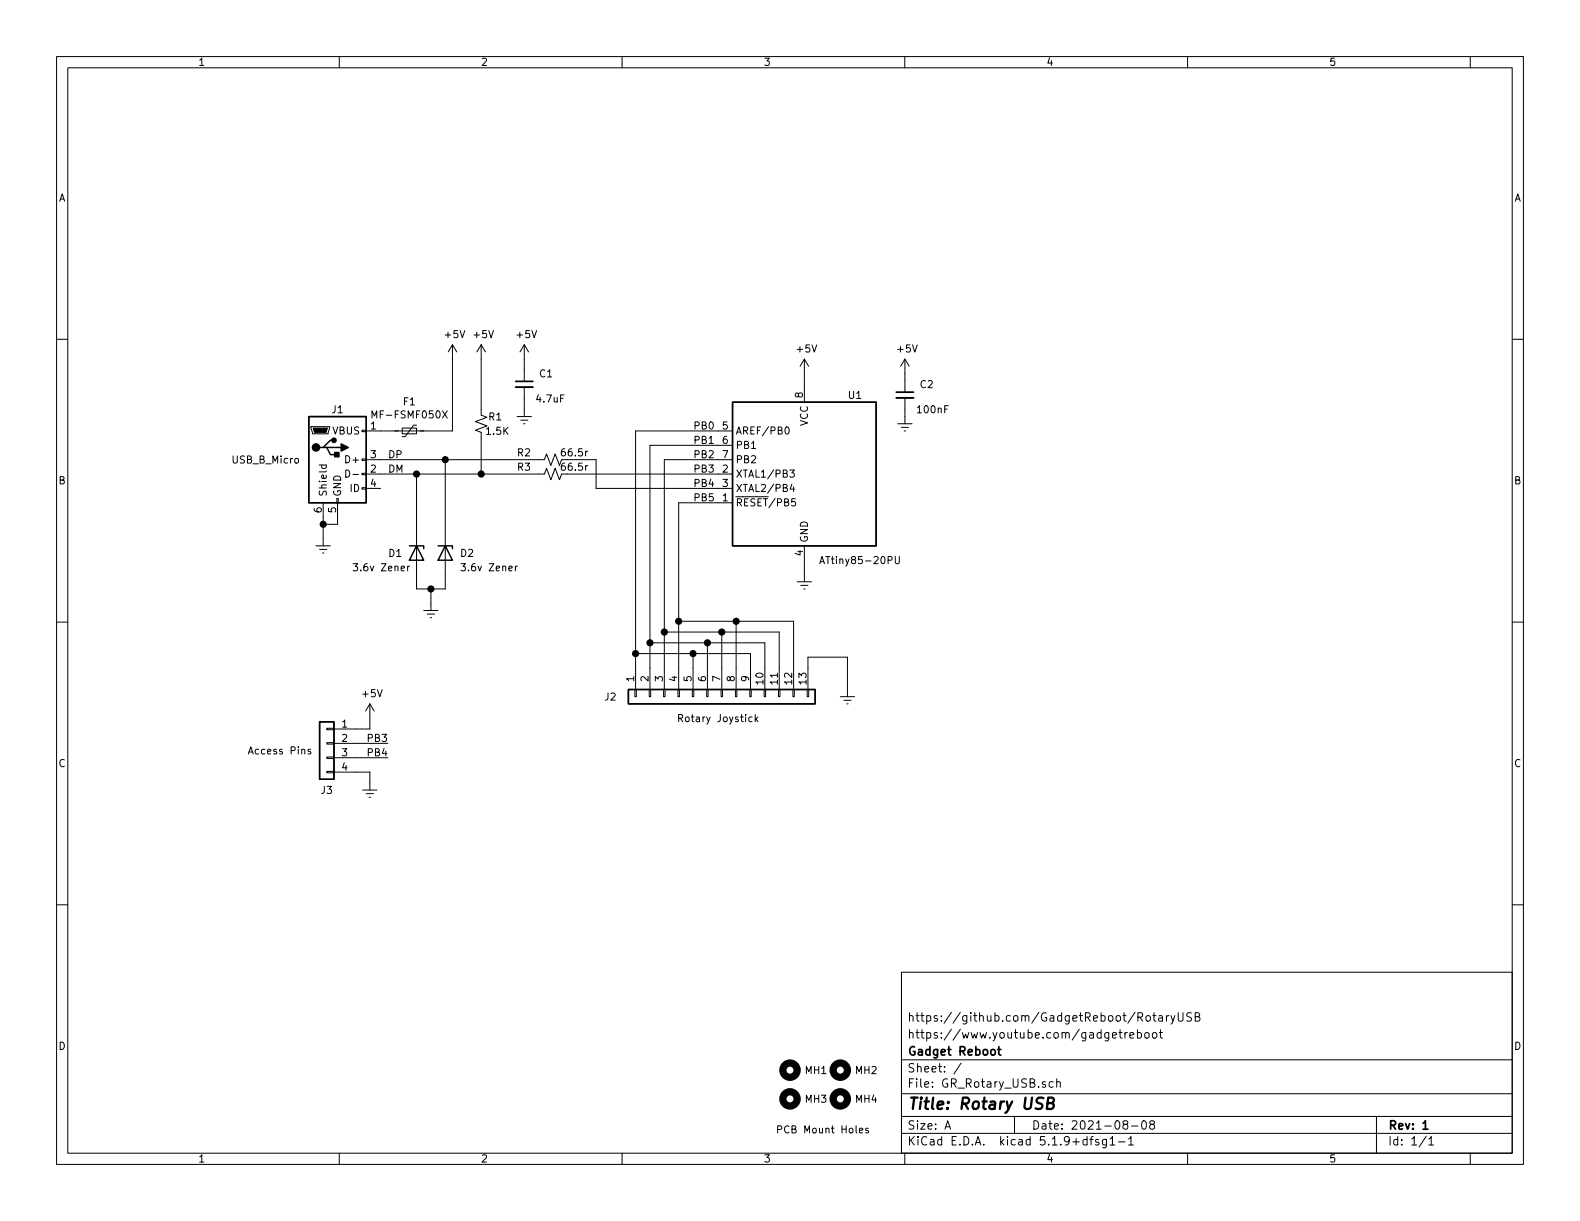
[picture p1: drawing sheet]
EESchema Schematic File Version 4
EELAYER 30 0
EELAYER END
$Descr A 11000 8500
encoding utf-8
Sheet 1 1
Title "Rotary USB"
Date "2021-08-08"
Rev "1"
Comp "Gadget Reboot"
Comment1 "https://www.youtube.com/gadgetreboot"
Comment2 "https://github.com/GadgetReboot/RotaryUSB"
Comment3 ""
Comment4 ""
$EndDescr
$Comp
L Device:C_Small C1
U 1 1
P 3650 2675
F 0 "C1" H 3750 2750 50  0000 L CNN
F 1 "4.7uF" H 3725 2575 50  0000 L CNN
F 2 "Capacitor_SMD:C_0805_2012Metric_Pad1.18x1.45mm_HandSolder" H 3650 2675 50  0001 C CNN
F 3 "~" H 3650 2675 50  0001 C CNN
	1    3650 2675
	1    0    0    -1  
$EndComp
$Comp
L power:GNDREF #PWR06
U 1 1
P 3650 2850
F 0 "#PWR06" H 3650 2600 50  0001 C CNN
F 1 "GNDREF" H 3900 2575 50  0001 C CNN
F 2 "" H 3650 2850 50  0001 C CNN
F 3 "" H 3650 2850 50  0001 C CNN
	1    3650 2850
	-1   0    0    -1  
$EndComp
Wire Wire Line
	3650 2850 3650 2775
Wire Wire Line
	2475 5075 2575 5075
$Comp
L power:GNDREF #PWR013
U 1 1
P 2575 5450
F 0 "#PWR013" H 2575 5200 50  0001 C CNN
F 1 "GNDREF" H 2825 5175 50  0001 C CNN
F 2 "" H 2575 5450 50  0001 C CNN
F 3 "" H 2575 5450 50  0001 C CNN
	1    2575 5450
	-1   0    0    -1  
$EndComp
Wire Wire Line
	2575 5450 2575 5375
Wire Wire Line
	2575 5375 2475 5375
$Comp
L Mechanical:MountingHole MH2
U 1 1
P 5850 7450
F 0 "MH2" H 5950 7450 50  0000 L CNN
F 1 "MountingHole" H 5950 7405 50  0001 L CNN
F 2 "MountingHole:MountingHole_3.2mm_M3" H 5850 7450 50  0001 C CNN
F 3 "~" H 5850 7450 50  0001 C CNN
	1    5850 7450
	1    0    0    -1  
$EndComp
$Comp
L Mechanical:MountingHole MH4
U 1 1
P 5850 7650
F 0 "MH4" H 5950 7650 50  0000 L CNN
F 1 "MountingHole" H 5950 7605 50  0001 L CNN
F 2 "MountingHole:MountingHole_3.2mm_M3" H 5850 7650 50  0001 C CNN
F 3 "~" H 5850 7650 50  0001 C CNN
	1    5850 7650
	1    0    0    -1  
$EndComp
$Comp
L Mechanical:MountingHole MH1
U 1 1
P 5500 7450
F 0 "MH1" H 5600 7450 50  0000 L CNN
F 1 "MountingHole" H 5600 7405 50  0001 L CNN
F 2 "MountingHole:MountingHole_3.2mm_M3" H 5500 7450 50  0001 C CNN
F 3 "~" H 5500 7450 50  0001 C CNN
	1    5500 7450
	1    0    0    -1  
$EndComp
$Comp
L Mechanical:MountingHole MH3
U 1 1
P 5500 7650
F 0 "MH3" H 5600 7650 50  0000 L CNN
F 1 "MountingHole" H 5600 7605 50  0001 L CNN
F 2 "MountingHole:MountingHole_3.2mm_M3" H 5500 7650 50  0001 C CNN
F 3 "~" H 5500 7650 50  0001 C CNN
	1    5500 7650
	1    0    0    -1  
$EndComp
Text Notes 5400 7900 0    50   ~ 0
PCB Mount Holes
$Comp
L power:+5V #PWR012
U 1 1
P 2575 5000
F 0 "#PWR012" H 2575 4850 50  0001 C CNN
F 1 "+5V" H 2590 5173 50  0000 C CNN
F 2 "" H 2575 5000 50  0001 C CNN
F 3 "" H 2575 5000 50  0001 C CNN
	1    2575 5000
	1    0    0    -1  
$EndComp
Wire Wire Line
	2575 5000 2575 5075
$Comp
L Device:R_Small_US R1
U 1 1
P 3350 2950
F 0 "R1" H 3500 3000 50  0000 R CNN
F 1 "1.5K" H 3550 2900 50  0000 R CNN
F 2 "Resistor_SMD:R_0603_1608Metric_Pad0.98x0.95mm_HandSolder" H 3350 2950 50  0001 C CNN
F 3 "~" H 3350 2950 50  0001 C CNN
	1    3350 2950
	1    0    0    -1  
$EndComp
$Comp
L Device:C_Small C2
U 1 1
P 6300 2750
F 0 "C2" H 6400 2825 50  0000 L CNN
F 1 "100nF" H 6375 2650 50  0000 L CNN
F 2 "Capacitor_SMD:C_0805_2012Metric_Pad1.18x1.45mm_HandSolder" H 6300 2750 50  0001 C CNN
F 3 "~" H 6300 2750 50  0001 C CNN
	1    6300 2750
	1    0    0    -1  
$EndComp
$Comp
L power:GNDREF #PWR010
U 1 1
P 3000 4200
F 0 "#PWR010" H 3000 3950 50  0001 C CNN
F 1 "GNDREF" H 3250 3925 50  0001 C CNN
F 2 "" H 3000 4200 50  0001 C CNN
F 3 "" H 3000 4200 50  0001 C CNN
	1    3000 4200
	1    0    0    -1  
$EndComp
$Comp
L Connector:USB_B_Micro J1
U 1 1
P 2350 3200
F 0 "J1" H 2350 3550 50  0000 C CNN
F 1 "USB_B_Micro" H 1850 3200 50  0000 C CNN
F 2 "Connector_USB:USB_Micro-B_Amphenol_10103594-0001LF_Horizontal" H 2500 3150 50  0001 C CNN
F 3 "~" H 2500 3150 50  0001 C CNN
	1    2350 3200
	1    0    0    -1  
$EndComp
$Comp
L MCU_Microchip_ATtiny:ATtiny85-20PU U1
U 1 1
P 5600 3300
F 0 "U1" H 5300 3850 50  0000 R CNN
F 1 "ATtiny85-20PU" H 5500 2700 50  0000 R CNN
F 2 "Package_DIP:DIP-8_W7.62mm" H 5600 3300 50  0001 C CIN
F 3 "http://ww1.microchip.com/downloads/en/DeviceDoc/atmel-2586-avr-8-bit-microcontroller-attiny25-attiny45-attiny85_datasheet.pdf" H 5600 3300 50  0001 C CNN
	1    5600 3300
	-1   0    0    -1  
$EndComp
$Comp
L Connector_Generic:Conn_01x13 J2
U 1 1
P 5025 4850
F 0 "J2" V 5025 5625 50  0000 C CNN
F 1 "Rotary Joystick" V 5175 4875 50  0000 C CNN
F 2 "Connector_PinHeader_2.54mm:PinHeader_1x13_P2.54mm_Vertical" H 5025 4850 50  0001 C CNN
F 3 "~" H 5025 4850 50  0001 C CNN
	1    5025 4850
	0    -1   1    0   
$EndComp
Wire Wire Line
	3000 4200 3000 4100
Wire Wire Line
	2900 3700 2900 3300
Wire Wire Line
	2900 3300 2650 3300
Wire Wire Line
	2650 3200 3100 3200
Wire Wire Line
	3100 3200 3100 3700
$Comp
L Device:Polyfuse_Small F1
U 1 1
P 2850 3000
F 0 "F1" V 2645 3000 50  0000 C CNN
F 1 "MF-FSMF050X" V 2736 3000 50  0000 C CNN
F 2 "Resistor_SMD:R_0603_1608Metric_Pad0.98x0.95mm_HandSolder" H 2900 2800 50  0001 L CNN
F 3 "~" H 2850 3000 50  0001 C CNN
	1    2850 3000
	0    1    1    0   
$EndComp
$Comp
L power:+5V #PWR01
U 1 1
P 3150 2500
F 0 "#PWR01" H 3150 2350 50  0001 C CNN
F 1 "+5V" H 3165 2673 50  0000 C CNN
F 2 "" H 3150 2500 50  0001 C CNN
F 3 "" H 3150 2500 50  0001 C CNN
	1    3150 2500
	1    0    0    -1  
$EndComp
Wire Wire Line
	2650 3000 2750 3000
Wire Wire Line
	2950 3000 3150 3000
Wire Wire Line
	3150 3000 3150 2500
$Comp
L Device:R_Small_US R2
U 1 1
P 3850 3200
F 0 "R2" V 3800 3050 50  0000 R CNN
F 1 "66.5r" V 3800 3450 50  0000 R CNN
F 2 "Resistor_SMD:R_0603_1608Metric_Pad0.98x0.95mm_HandSolder" H 3850 3200 50  0001 C CNN
F 3 "~" H 3850 3200 50  0001 C CNN
	1    3850 3200
	0    1    1    0   
$EndComp
$Comp
L Device:R_Small_US R3
U 1 1
P 3850 3300
F 0 "R3" V 3800 3150 50  0000 R CNN
F 1 "66.5r" V 3800 3550 50  0000 R CNN
F 2 "Resistor_SMD:R_0603_1608Metric_Pad0.98x0.95mm_HandSolder" H 3850 3300 50  0001 C CNN
F 3 "~" H 3850 3300 50  0001 C CNN
	1    3850 3300
	0    1    1    0   
$EndComp
Wire Wire Line
	3750 3200 3100 3200
Connection ~ 3100 3200
Wire Wire Line
	3750 3300 3350 3300
Connection ~ 2900 3300
Wire Wire Line
	3950 3200 4150 3200
Wire Wire Line
	4150 3200 4150 3400
Wire Wire Line
	4150 3400 5000 3400
Wire Wire Line
	5000 3300 3950 3300
$Comp
L power:GNDREF #PWR09
U 1 1
P 5600 4000
F 0 "#PWR09" H 5600 3750 50  0001 C CNN
F 1 "GNDREF" H 5850 3725 50  0001 C CNN
F 2 "" H 5600 4000 50  0001 C CNN
F 3 "" H 5600 4000 50  0001 C CNN
	1    5600 4000
	1    0    0    -1  
$EndComp
$Comp
L power:+5V #PWR04
U 1 1
P 5600 2600
F 0 "#PWR04" H 5600 2450 50  0001 C CNN
F 1 "+5V" H 5615 2773 50  0000 C CNN
F 2 "" H 5600 2600 50  0001 C CNN
F 3 "" H 5600 2600 50  0001 C CNN
	1    5600 2600
	1    0    0    -1  
$EndComp
Wire Wire Line
	5600 2700 5600 2600
Wire Wire Line
	5600 3900 5600 4000
Wire Wire Line
	3350 3050 3350 3300
Connection ~ 3350 3300
Wire Wire Line
	3350 3300 2900 3300
$Comp
L power:+5V #PWR02
U 1 1
P 3350 2500
F 0 "#PWR02" H 3350 2350 50  0001 C CNN
F 1 "+5V" H 3365 2673 50  0000 C CNN
F 2 "" H 3350 2500 50  0001 C CNN
F 3 "" H 3350 2500 50  0001 C CNN
	1    3350 2500
	1    0    0    -1  
$EndComp
Wire Wire Line
	3350 2850 3350 2500
Text Label 2700 3200 0    50   ~ 0
DP
Text Label 2700 3300 0    50   ~ 0
DM
$Comp
L power:+5V #PWR05
U 1 1
P 6300 2600
F 0 "#PWR05" H 6300 2450 50  0001 C CNN
F 1 "+5V" H 6315 2773 50  0000 C CNN
F 2 "" H 6300 2600 50  0001 C CNN
F 3 "" H 6300 2600 50  0001 C CNN
	1    6300 2600
	1    0    0    -1  
$EndComp
$Comp
L power:GNDREF #PWR07
U 1 1
P 6300 2900
F 0 "#PWR07" H 6300 2650 50  0001 C CNN
F 1 "GNDREF" H 6550 2625 50  0001 C CNN
F 2 "" H 6300 2900 50  0001 C CNN
F 3 "" H 6300 2900 50  0001 C CNN
	1    6300 2900
	1    0    0    -1  
$EndComp
Wire Wire Line
	6300 2650 6300 2600
Wire Wire Line
	6300 2850 6300 2900
$Comp
L power:+5V #PWR03
U 1 1
P 3650 2500
F 0 "#PWR03" H 3650 2350 50  0001 C CNN
F 1 "+5V" H 3665 2673 50  0000 C CNN
F 2 "" H 3650 2500 50  0001 C CNN
F 3 "" H 3650 2500 50  0001 C CNN
	1    3650 2500
	1    0    0    -1  
$EndComp
Wire Wire Line
	3650 2500 3650 2575
$Comp
L Connector_Generic:Conn_01x04 J3
U 1 1
P 2275 5175
F 0 "J3" H 2275 4850 50  0000 C CNN
F 1 "Access Pins" H 2600 5125 50  0000 C CNN
F 2 "Connector_PinHeader_2.54mm:PinHeader_1x04_P2.54mm_Vertical" H 2275 5175 50  0001 C CNN
F 3 "~" H 2275 5175 50  0001 C CNN
	1    2275 5175
	-1   0    0    -1  
$EndComp
Wire Wire Line
	2475 5175 2700 5175
Wire Wire Line
	2475 5275 2700 5275
Text Label 2550 5175 0    50   ~ 0
PB3
Text Label 2550 5275 0    50   ~ 0
PB4
Text Label 4825 3300 0    50   ~ 0
PB3
Text Label 4825 3400 0    50   ~ 0
PB4
$Comp
L power:GNDREF #PWR011
U 1 1
P 5900 4800
F 0 "#PWR011" H 5900 4550 50  0001 C CNN
F 1 "GNDREF" H 6150 4525 50  0001 C CNN
F 2 "" H 5900 4800 50  0001 C CNN
F 3 "" H 5900 4800 50  0001 C CNN
	1    5900 4800
	-1   0    0    -1  
$EndComp
Wire Wire Line
	5900 4800 5900 4575
Wire Wire Line
	5900 4575 5625 4575
Wire Wire Line
	5625 4575 5625 4650
Wire Wire Line
	4425 4650 4425 4550
Wire Wire Line
	4425 4550 4825 4550
Wire Wire Line
	4825 4550 4825 4650
Wire Wire Line
	4825 4550 5225 4550
Wire Wire Line
	5225 4550 5225 4650
Connection ~ 4825 4550
Wire Wire Line
	4525 4650 4525 4475
Wire Wire Line
	4525 4475 4925 4475
Wire Wire Line
	4925 4475 4925 4650
Wire Wire Line
	4925 4475 5325 4475
Wire Wire Line
	5325 4475 5325 4650
Connection ~ 4925 4475
Wire Wire Line
	4625 4650 4625 4400
Wire Wire Line
	4625 4400 5025 4400
Wire Wire Line
	5025 4400 5025 4650
Wire Wire Line
	5025 4400 5425 4400
Wire Wire Line
	5425 4400 5425 4650
Connection ~ 5025 4400
Wire Wire Line
	4725 4650 4725 4325
Wire Wire Line
	4725 4325 5125 4325
Wire Wire Line
	5125 4325 5125 4650
Wire Wire Line
	5525 4325 5525 4650
Connection ~ 5125 4325
Wire Wire Line
	5125 4325 5525 4325
Wire Wire Line
	5000 3500 4725 3500
Wire Wire Line
	4725 3500 4725 4325
Connection ~ 4725 4325
Wire Wire Line
	5000 3200 4625 3200
Wire Wire Line
	4625 3200 4625 4400
Connection ~ 4625 4400
Wire Wire Line
	5000 3100 4525 3100
Wire Wire Line
	4525 3100 4525 4475
Connection ~ 4525 4475
Wire Wire Line
	5000 3000 4425 3000
Wire Wire Line
	4425 3000 4425 4550
Connection ~ 4425 4550
Text Label 4825 3200 0    50   ~ 0
PB2
Text Label 4825 3100 0    50   ~ 0
PB1
Text Label 4825 3000 0    50   ~ 0
PB0
Text Label 4825 3500 0    50   ~ 0
PB5
$Comp
L power:GNDREF #PWR08
U 1 1
P 2250 3750
F 0 "#PWR08" H 2250 3500 50  0001 C CNN
F 1 "GNDREF" H 2500 3475 50  0001 C CNN
F 2 "" H 2250 3750 50  0001 C CNN
F 3 "" H 2250 3750 50  0001 C CNN
	1    2250 3750
	1    0    0    -1  
$EndComp
Wire Wire Line
	2250 3600 2250 3650
Wire Wire Line
	2350 3600 2350 3650
Wire Wire Line
	2350 3650 2250 3650
Connection ~ 2250 3650
Wire Wire Line
	2250 3650 2250 3750
$Comp
L Diode:BZD27Cxx D1
U 1 1
P 2900 3850
F 0 "D1" V 2900 3650 50  0000 L CNN
F 1 "3.6v Zener" V 3000 3400 50  0000 L CNN
F 2 "Diode_SMD:D_SMF" H 2900 3675 50  0001 C CNN
F 3 "https://www.vishay.com/docs/85153/bzd27series.pdf" H 2900 3850 50  0001 C CNN
	1    2900 3850
	0    1    1    0   
$EndComp
$Comp
L Diode:BZD27Cxx D2
U 1 1
P 3100 3850
F 0 "D2" V 3100 3950 50  0000 L CNN
F 1 "3.6v Zener" V 3200 3950 50  0000 L CNN
F 2 "Diode_SMD:D_SMF" H 3100 3675 50  0001 C CNN
F 3 "https://www.vishay.com/docs/85153/bzd27series.pdf" H 3100 3850 50  0001 C CNN
	1    3100 3850
	0    1    1    0   
$EndComp
Wire Wire Line
	2900 4000 2900 4100
Wire Wire Line
	2900 4100 3000 4100
Wire Wire Line
	3100 4000 3100 4100
Wire Wire Line
	3100 4100 3000 4100
Connection ~ 3000 4100
$EndSCHEMATC
